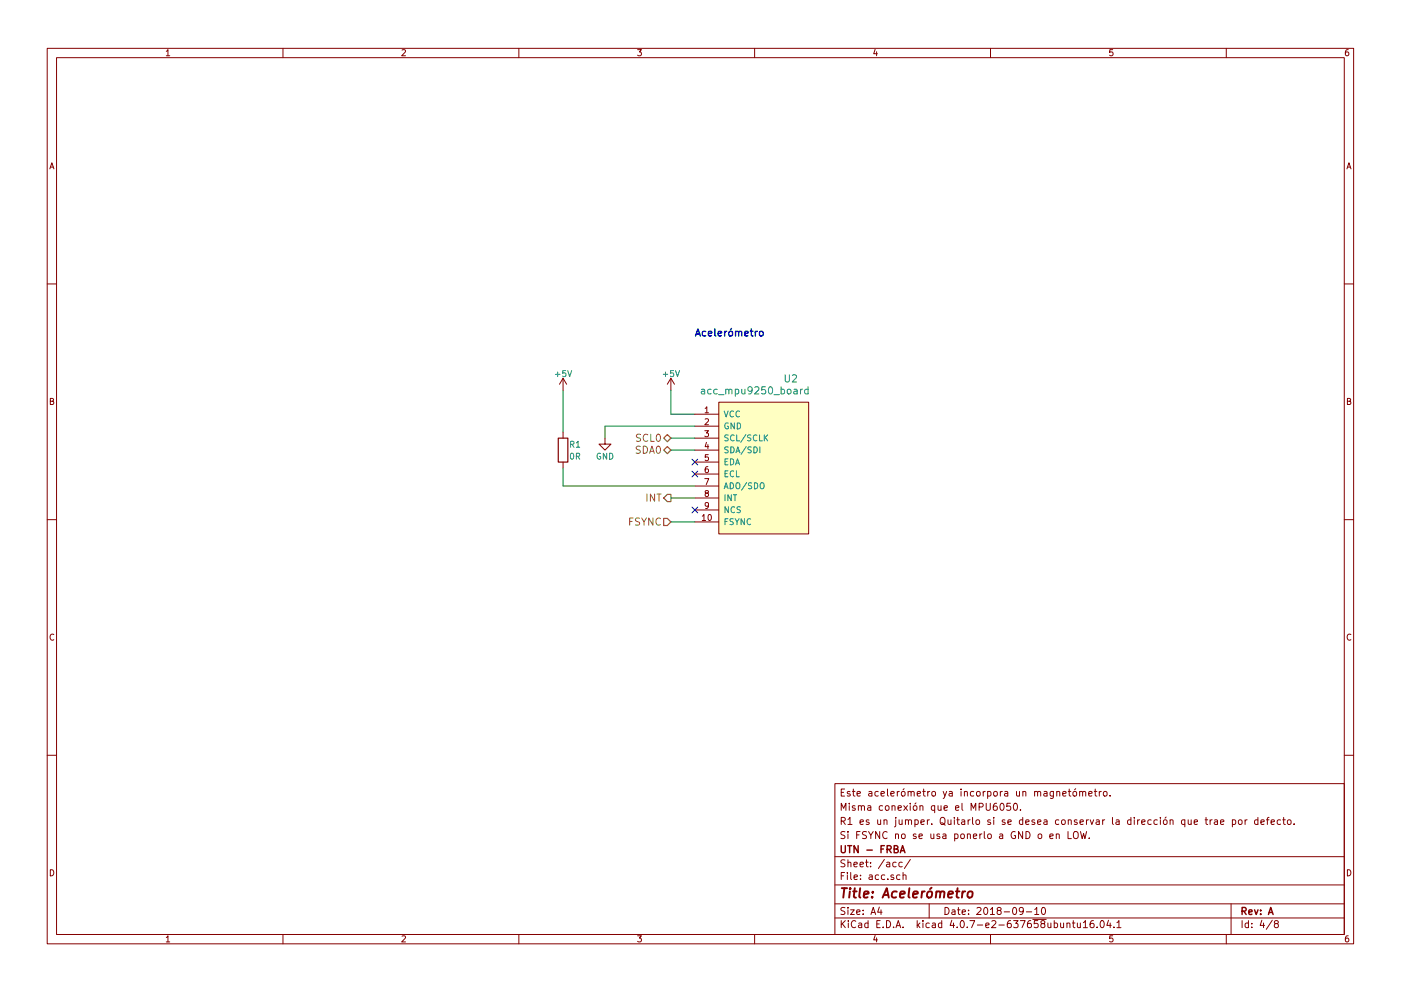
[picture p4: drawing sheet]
EESchema Schematic File Version 2
LIBS:power
LIBS:device
LIBS:switches
LIBS:relays
LIBS:motors
LIBS:transistors
LIBS:conn
LIBS:linear
LIBS:regul
LIBS:74xx
LIBS:cmos4000
LIBS:adc-dac
LIBS:memory
LIBS:xilinx
LIBS:microcontrollers
LIBS:dsp
LIBS:microchip
LIBS:analog_switches
LIBS:motorola
LIBS:texas
LIBS:intel
LIBS:audio
LIBS:interface
LIBS:digital-audio
LIBS:philips
LIBS:display
LIBS:cypress
LIBS:siliconi
LIBS:opto
LIBS:atmel
LIBS:contrib
LIBS:valves
LIBS:dk_RF-Transceiver-Modules
LIBS:acc_mpu6050_gy521_board
LIBS:lpcxpresso_lpc1769_revb
LIBS:gps_em506
LIBS:acc_mpu9250_board
LIBS:pbase-cache
EELAYER 25 0
EELAYER END
$Descr A4 11693 8268
encoding utf-8
Sheet 4 8
Title "Acelerómetro"
Date "2018-09-10"
Rev "A"
Comp "UTN - FRBA"
Comment1 "Si FSYNC no se usa ponerlo a GND o en LOW."
Comment2 "R1 es un jumper. Quitarlo si se desea conservar la dirección que trae por defecto."
Comment3 "Misma conexión que el MPU6050."
Comment4 "Este acelerómetro ya incorpora un magnetómetro."
$EndDescr
$Comp
L +5V #PWR10
U 1 1
P 5600 3250
F 0 "#PWR10" H 5600 3100 50  0001 C CNN
F 1 "+5V" H 5600 3390 50  0000 C CNN
F 2 "" H 5600 3250 50  0001 C CNN
F 3 "" H 5600 3250 50  0001 C CNN
	1    5600 3250
	1    0    0    -1  
$EndComp
$Comp
L GND #PWR9
U 1 1
P 5050 3650
F 0 "#PWR9" H 5050 3400 50  0001 C CNN
F 1 "GND" H 5050 3500 50  0000 C CNN
F 2 "" H 5050 3650 50  0001 C CNN
F 3 "" H 5050 3650 50  0001 C CNN
	1    5050 3650
	1    0    0    -1  
$EndComp
NoConn ~ 5800 3850
NoConn ~ 5800 3950
Text HLabel 5600 4150 0    60   Output ~ 0
INT
Text HLabel 5600 3750 0    60   BiDi ~ 0
SDA0
Text HLabel 5600 3650 0    60   BiDi ~ 0
SCL0
Text Notes 5800 2800 0    60   ~ 12
Acelerómetro
Wire Wire Line
	5800 3650 5600 3650
Wire Wire Line
	5800 3750 5600 3750
Wire Wire Line
	5800 4150 5600 4150
Wire Wire Line
	5800 3450 5600 3450
Wire Wire Line
	5600 3450 5600 3250
Wire Wire Line
	5800 3550 5050 3550
Wire Wire Line
	5050 3550 5050 3650
$Comp
L R R1
U 1 1
P 4700 3750
F 0 "R1" H 4800 3800 50  0000 C CNN
F 1 "0R" H 4800 3700 50  0000 C CNN
F 2 "" V 4630 3750 50  0001 C CNN
F 3 "" H 4700 3750 50  0001 C CNN
	1    4700 3750
	1    0    0    -1  
$EndComp
Wire Wire Line
	5800 4050 4700 4050
Wire Wire Line
	4700 4050 4700 3900
Wire Wire Line
	4700 3600 4700 3250
$Comp
L +5V #PWR8
U 1 1
P 4700 3250
F 0 "#PWR8" H 4700 3100 50  0001 C CNN
F 1 "+5V" H 4700 3390 50  0000 C CNN
F 2 "" H 4700 3250 50  0001 C CNN
F 3 "" H 4700 3250 50  0001 C CNN
	1    4700 3250
	1    0    0    -1  
$EndComp
$Comp
L acc_mpu9250_board U2
U 1 1
P 6000 3350
F 0 "U2" H 6600 3550 60  0000 C CNN
F 1 "acc_mpu9250_board" H 6300 3450 60  0000 C CNN
F 2 "" H 6000 3350 60  0001 C CNN
F 3 "" H 6000 3350 60  0001 C CNN
	1    6000 3350
	1    0    0    -1  
$EndComp
NoConn ~ 5800 4250
Text HLabel 5600 4350 0    60   Input ~ 0
FSYNC
Wire Wire Line
	5600 4350 5800 4350
$EndSCHEMATC
